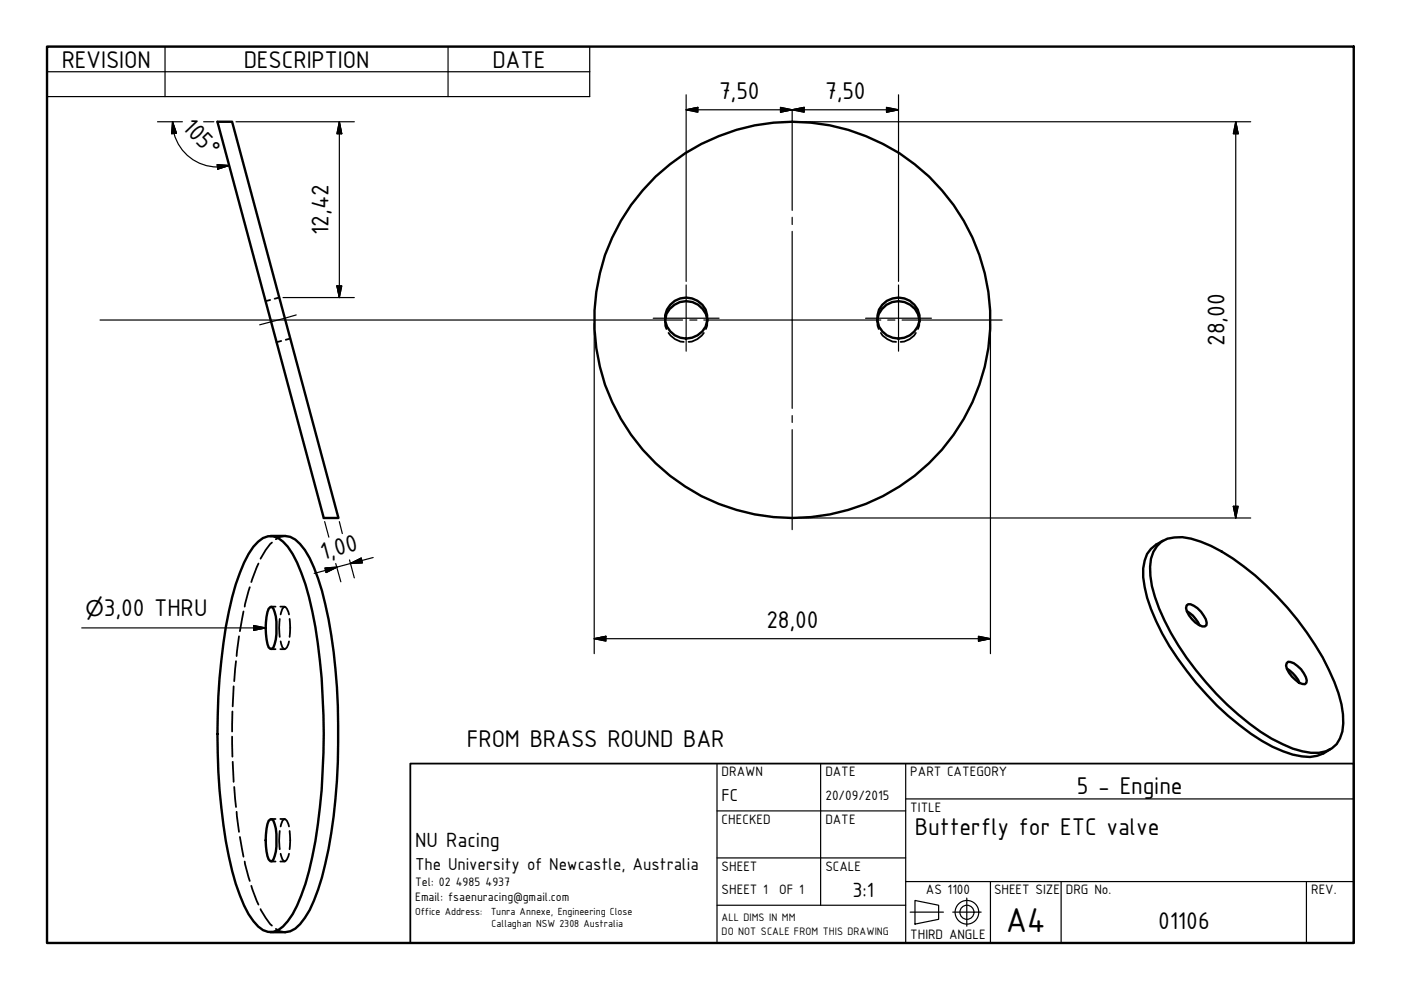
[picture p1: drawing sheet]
<svg xmlns="http://www.w3.org/2000/svg" width="297mm" height="210mm" viewBox="0 0 297 210" stroke-linecap="round" stroke-linejoin="round" font-family="sans-serif">
<!-- layer: Visible (ISO) -->
<g fill="none" stroke="#000" stroke-width=".51">
<path d="M46.1 25.8h3.1l22.6 84h-3.2zM141 67.9a4.5 4.5 0 0 1 4.5-4 4.5 4.5 0 0 1 4.5 4M142.1 64.6a4.4 4.4 0 0 1 6.7-.1 4.4 4.4 0 0 1-.9 6.6 4.4 4.4 0 0 1-5.7-.7 4.4 4.4 0 0 1-.1-5.8zM186 67.9a4.5 4.5 0 0 1 4.5-4 4.5 4.5 0 0 1 4.4 4M187.1 64.6a4.5 4.5 0 0 1 5.7-.9 4.5 4.5 0 0 1 1.8 5.6 4.4 4.4 0 0 1-6.4 1.9 4.4 4.4 0 0 1-1.1-6.6zM54.7 114.8a3.5 3.5 0 0 1 5.3 0 16.7 16.7 0 0 1 3.9 6.6 88.5 88.5 0 0 1 4.5 26.3 128.5 128.5 0 0 1-2.9 36.9 33.3 33.3 0 0 1-4.5 10.7 4.1 4.1 0 0 1-5.2 1.9 11.9 11.9 0 0 1-4-5.2 65.7 65.7 0 0 1-4.9-20.8 135.8 135.8 0 0 1 2.3-44.5 34.3 34.3 0 0 1 4.5-10.8zM57.3 113.6h3.2a5.5 5.5 0 0 1 4.1 3 42.9 42.9 0 0 1 5.1 14.7 146 146 0 0 1 0 48.7 51.4 51.4 0 0 1-4 12.9 9.1 9.1 0 0 1-4.2 4.6l-1 .1h-3.2M246.3 114.8a8.4 8.4 0 0 1 6.2-.6 35.7 35.7 0 0 1 13.6 7.8 62.9 62.9 0 0 1 16.8 22.6 19.5 19.5 0 0 1 1.7 10.5 5.6 5.6 0 0 1-6.7 4.5 20.7 20.7 0 0 1-8.3-3 62.6 62.6 0 0 1-23.9-27.6 19.5 19.5 0 0 1-1.7-10.5l.5-1.5 .8-1.2zM246.6 114.7a6.4 6.4 0 0 0-4.2 5.8 23.7 23.7 0 0 0 2.7 11.2 62.6 62.6 0 0 0 22.4 25.4 21.8 21.8 0 0 0 10.2 3.4l1.6-.3 1.3-.5 1.5-.9M57.3 128.7h.4a6.2 6.2 0 0 1 .9 4.4 8.9 8.9 0 0 1-.6 4.2l-.3 .3h-.4l-.3-.3a13.5 13.5 0 0 1 0-8.2zM251.6 128.4l.3-.3a4.1 4.1 0 0 1 3.3 2.4l.5 .8 .1 .8v.5l-.3 .2a4.1 4.1 0 0 1-3.4-2.3l-.6-1.6zM251.7 129.6a6.3 6.3 0 0 1 2.6 3"/>
<path d="M272.9 141.8a7 7 0 0 1 2.6 3M273.1 140.3a5.1 5.1 0 0 1 4 3.9l-.1 .6-.3 .3-.6-.1a5.8 5.8 0 0 1-3.4-3.9l.1-.5zM57 174l.3-.3h.4a5.8 5.8 0 0 1 .9 4.5 6.9 6.9 0 0 1-.9 4.4h-.4a4.5 4.5 0 0 1-.9-3.2 13.8 13.8 0 0 1 .6-5.4z"/>
<circle cx="168" cy="67.8" r="42"/>
</g>
<!-- layer: Hidden (ISO) -->
<g fill="none" stroke="#000" stroke-width=".38">
<path d="M57.3 63.6l-1 .3M59.2 63.1l-1 .2M59.6 72.3l-1 .3M61.5 71.8l-.9 .2M141 67.5v.2M141 68v.2M141 67.9v1.2l.3 .7M141.7 70.6a4.2 4.2 0 0 0 3.3 1.9M149.2 70.6a4.2 4.2 0 0 1-3.2 1.9M150 67.9l-.1 1.2-.2 .7M150 67.5v.2M150 68v.2"/>
<path d="M186 67.9l.1 1.2 .2 .7M186 67.5v.2M186 68v.2M186.8 70.6a4.2 4.2 0 0 0 3.2 1.9M194.2 70.6a4 4 0 0 1-3.3 1.9M194.9 67.9v1.2l-.3 .7M195 67.5v.2M195 68v.2M54.8 119.5l-1.5 3.9M57.7 115a12.5 12.5 0 0 0-2.5 3.5M60.5 113.6l-1.1 .2-.9 .5M50.7 134.9l-.5 4.2"/>
<path d="M51.6 129.6l-.7 4.2M53 124.5l-1.1 4.1M57.5 128.6h.9M57.5 137.6h.9M59.3 131.2l-.1 1.9 .1 1.9M59.4 128.6h1M59.4 137.6h1M59.5 130.3l.4-1.2 .3-.4h.3l.3 .4 .5 1.2M59.5 136l.4 1.3 .3 .3a1.38 1.38 0 0 0 1.1-1.6M61.4 131.2l.1 1.9-.1 1.9M49.2 156.2l.1 4.2M49.3 150.8l-.1 4.3"/>
<path d="M49.5 145.5l-.2 4.3M50 140.2l-.3 4.2M49.3 161.5l.2 4.3M49.7 166.8l.3 4.3M50.2 172.1l.5 4.3M50.9 177.5l.7 4.1M57.5 173.6h.9M59.3 176.2l-.1 2 .1 1.9M59.4 173.6h1M59.5 175.2l.4-1.2 .3-.3a1.36 1.36 0 0 1 1.1 1.5M61.4 176.2l.1 2-.1 1.9M51.9 182.7l1.1 4.1"/>
<path d="M53.3 187.8l1.5 4M55.2 192.8l1.1 1.8 1.4 1.7M57.5 182.7h.9M58.5 196.9l.9 .6 1.1 .1M59.4 182.7h1M59.5 181l.4 1.2 .3 .4h.3l.3-.4 .5-1.2"/>
</g>
<!-- layer: Border (ISO) -->
<path d="M10 9.9h277v190h-277z" fill="none" stroke="#000" stroke-width=".51"/>
<!-- layer: Title (ISO) -->
<g fill="none" stroke="#000" stroke-width=".25">
<path d="M152 171.9h40M152 161.9v38M174 161.9v30M192 169.4h95M192 161.9v38M152 181.9h40M152 191.9h40M192 186.9h95M193 193.4h7M194 190.9l5 1v3l-5 1zM202 193.4h6M205 190.4v6"/>
<path d="M210 186.9v13M225 186.9v13M277 186.9v13"/>
<circle cx="205" cy="193.4" r="2.51"/>
<circle cx="205" cy="193.4" r="1.49"/>
</g>
<path d="M87 161.9h200v38h-200z" fill="none" stroke="#000" stroke-width=".38"/>
<!-- layer: Symbol (ISO) -->
<path d="M10 9.9h115v10.6h-115zM10 15.2h115M35 9.9v10.6M95 9.9v10.6M17.3 133.1h39M53.8 132.6l2.5 .5-2.5 .5z" fill="none" stroke="#000" stroke-width=".25"/>
<!-- layer: Dimension (ISO) -->
<g fill="none" stroke="#000" stroke-width=".25">
<path d="M33.4 25.8h5.3M36.6 25.8l.8 2.4-1 .2zM36.6 25.8a9.6 9.6 0 0 0 12 9.3M43.2 25.8h2.1M46 34.9l2.6 .2-2.4 .7zM50 25.8h25.1M71.9 25.8l.6 2.6h-1.1zM71.9 25.8v37.3M145.5 23.3l2.5-.5v1zM145.5 23.3h45M145.5 20.1v39.6M165.5 22.8l2.5 .5-2.5 .5z"/>
<path d="M168 23.3l2.5-.5v1zM168.8 25.8h96.4M188 22.8l2.5 .5-2.5 .5zM190.5 20.1v39.6M262 25.8l.5 2.6h-1zM262 25.8v84M60 63.1h15.1M71.4 60.6h1.1l-.6 2.5zM126 68.6v70M210 68.6v70M68.8 110.6l.9 3.3M71.2 119.5l1.1 3.9"/>
<path d="M71.9 110.6l.7 2.5M74.1 118.7l1 3.8M74.3 119.5l2.3-1.2 .2 1.1zM79.1 118.2l-12.5 3.4M168.8 109.8h96.4M261.5 107.4h1l-.5 2.4zM68.9 120.4l2.5-.2-2.2 1.2zM126 135.4l2.5-.5v1zM126 135.4h84M207.5 134.9l2.5 .5-2.5 .5z"/>
</g>
<g fill="#000" stroke="#000" stroke-width=".25">
<path d="M36.6 25.8l.8 2.4zM36.6 25.8l.8 2.4-1 .2zM46.2 35.8l2.4-.7zM46 34.9l2.6 .2-2.4 .7zM71.9 25.8l.6 2.6zM71.9 25.8l.6 2.6h-1.1zM145.5 23.3l2.5-.5zM145.5 23.3l2.5-.5v1zM165.5 23.8l2.5-.5zM165.5 22.8l2.5 .5-2.5 .5zM168 23.3l2.5-.5zM168 23.3l2.5-.5v1z"/>
<path d="M188 23.8l2.5-.5zM188 22.8l2.5 .5-2.5 .5zM262 25.8l.5 2.6zM262 25.8l.5 2.6h-1zM71.4 60.6l.5 2.5zM71.4 60.6h1.1l-.6 2.5zM74.3 119.5l2.3-1.2zM74.3 119.5l2.3-1.2 .2 1.1zM261.5 107.4l.5 2.4zM261.5 107.4h1l-.5 2.4zM69.2 121.4l2.2-1.2zM68.9 120.4l2.5-.2-2.2 1.2z"/>
<path d="M126 135.4l2.5-.5zM126 135.4l2.5-.5v1zM207.5 135.9l2.5-.5zM207.5 134.9l2.5 .5-2.5 .5z"/>
</g>
<!-- layer: Center Mark (ISO) -->
<g fill="none" stroke="#000" stroke-width=".25">
<path d="M168 23.3v21.3M168 46.1v1.5M168 49.1v37.5M21.2 67.9h123.5M138.5 67.5h14M145.5 60.4v14.1M146.2 67.9h1.6M149.2 67.9h37.6M183.5 67.5h14M188.2 67.9h1.5M190.5 60.4v14.1M191.3 67.9h21.2"/>
<path d="M168 88.1v1.5M168 91.1v21.2"/>
</g>
<!-- layer: Centerline (ISO) -->
<path d="M62.8 66.8l-7.7 2.1" fill="none" stroke="#000" stroke-width=".25"/>
<!-- layer: Symbol (ISO) -->
<path d="M53.8 133.6l2.5-.5zM53.8 132.6l2.5 .5-2.5 .5z" fill="#000" stroke="#000" stroke-width=".25"/>
<text font-size="7.9" x="213.2" y="197.6">A4</text>
<g font-size="5.5">
<text x="13.1" y="14.3">REVISION</text>
<text x="51.7" y="14.3">DESCRIPTION</text>
<text x="104.4" y="14.3">DATE</text>
<text x="152.5" y="21">7,50</text>
<text x="174.9" y="21">7,50</text>
<text x="38.5" y="27.1" transform="rotate(46 38.5 27.1)">105°</text>
<text x="69.7" y="49.8" transform="rotate(-90 69.7 49.8)">12,42</text>
<text x="259.7" y="73.3" transform="rotate(-90 259.7 73.3)">28,00</text>
<text x="68.5" y="118.7" transform="rotate(-15 68.5 118.7)">1,00</text>
<text x="22" y="130.7">3,00 THRU</text>
<text x="162.5" y="133.1">28,00</text>
<text x="99" y="158.3">FROM BRASS ROUND BAR</text>
<text x="228.3" y="168.3">5 - Engine</text>
<text x="194" y="177.1">Butterfly for ETC valve</text>
<text x="245.6" y="196.9">01106</text>
</g>
<g font-size="4.7">
<text x="88" y="179.7">NU Racing</text>
<text x="180.7" y="190.2">3:1</text>
</g>
<text font-size="4.6" x="18.1" y="130.7">⌀</text>
<g font-size="3.9">
<text x="153" y="169.9">FC</text>
<text x="88" y="184.4">The University of Newcastle, Australia</text>
</g>
<g font-size="3.1">
<text x="153" y="164.6">DRAWN</text>
<text x="175" y="164.6">DATE</text>
<text x="193" y="164.6">PART CATEGORY</text>
<text x="175" y="169.6">20/09/2015</text>
<text x="193" y="172.2">TITLE</text>
<text x="153" y="174.7">CHECKED</text>
<text x="175" y="174.7">DATE</text>
<text x="153" y="184.6">SHEET</text>
<text x="175" y="184.6">SCALE</text>
<text x="153" y="189.6">SHEET 1</text>
<text x="165.2" y="189.6">OF 1</text>
<text x="196.3" y="189.6">AS 1100</text>
<text x="210.8" y="189.6">SHEET SIZE</text>
<text x="226" y="189.6">DRG No.</text>
<text x="278" y="189.6">REV.</text>
<text x="193" y="199.2">THIRD ANGLE</text>
</g>
<g font-size="2.8">
<text x="88" y="187.9">Tel: 02</text>
<text x="88" y="191.1">Email: fsaenuracing@gmail.com</text>
<text x="96.6" y="187.9">4985</text>
<text x="102.9" y="187.9">4937</text>
</g>
<g font-size="2.5">
<text x="153" y="195.3">ALL DIMS IN MM</text>
<text x="153" y="198.2">DO NOT SCALE FROM THIS DRAWING</text>
</g>
<g font-size="2.3">
<text x="88" y="193.9">Office Address:</text>
<text x="104.1" y="193.9">Tunra Annexe, Engineering Close</text>
<text x="104.2" y="196.6">Callaghan NSW 2308 Australia</text>
</g>
</svg>
